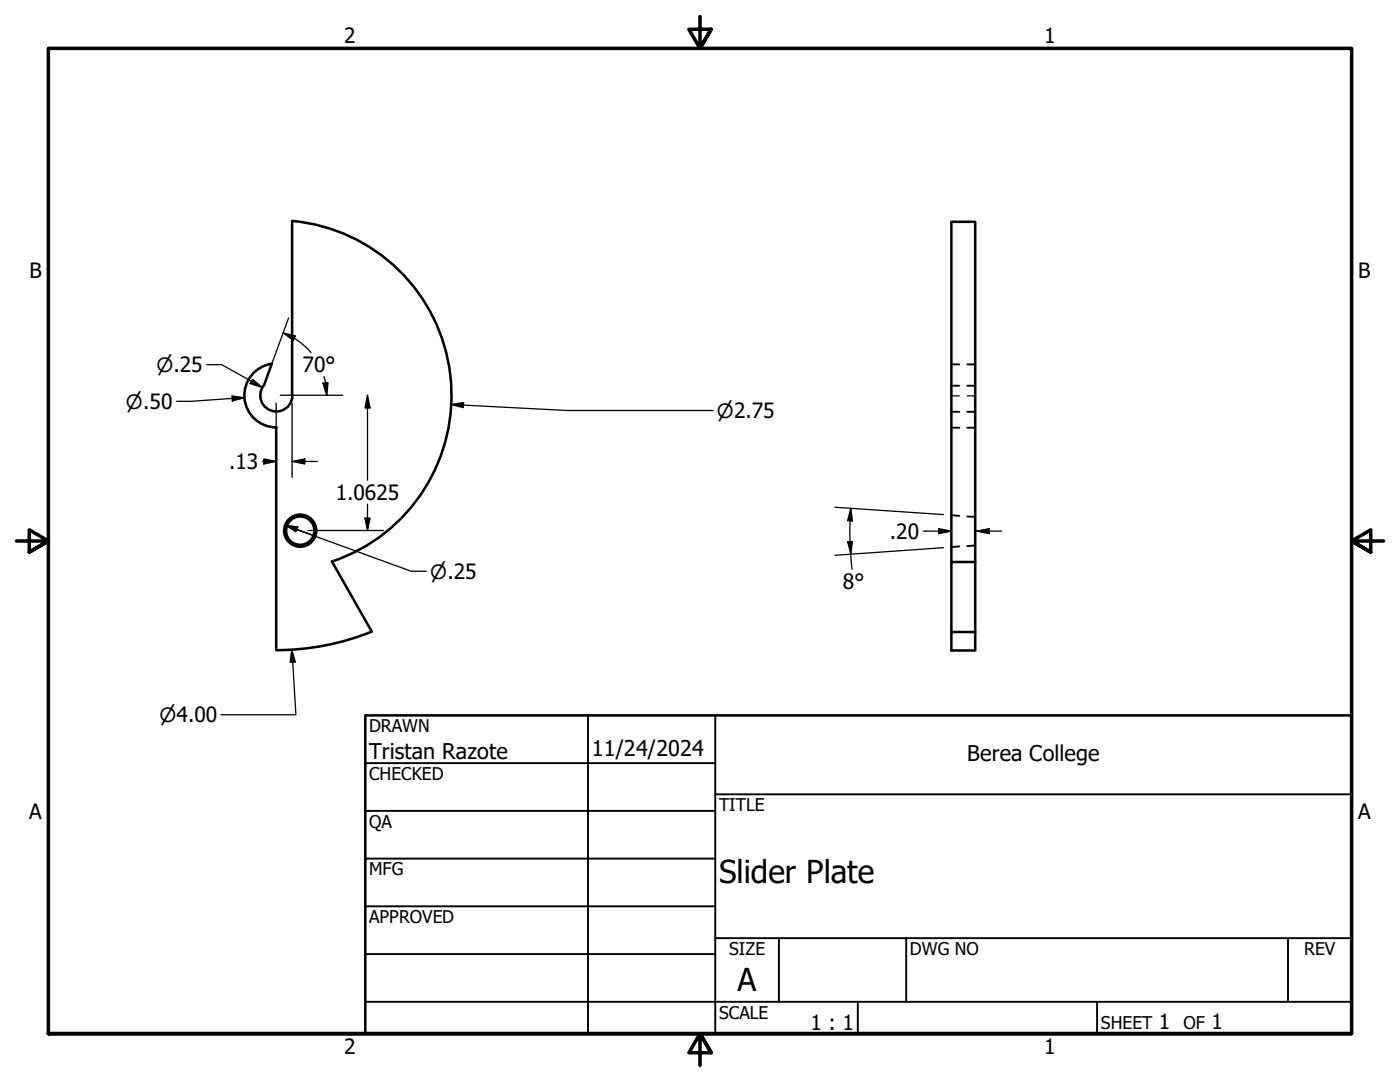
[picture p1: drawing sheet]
<svg xmlns="http://www.w3.org/2000/svg" width="279mm" height="216mm" viewBox="0 0 279 216" stroke-linecap="round" stroke-linejoin="round" font-family="sans-serif">
<!-- layer: Visible (ANSI) -->
<g fill="none" stroke="#000" stroke-width=".51">
<path d="M58.3 44.1v34.8M58.3 44.1a35 35 0 0 1 31.6 30.7 35 35 0 0 1-23.6 37.2M54.2 72.6l-1.5 4.2a3.2 3.2 0 0 0 1.4 5.1 3.2 3.2 0 0 0 4.3-3M54.3 72.6a6.4 6.4 0 0 0-5.5 6.7 6.4 6.4 0 0 0 6.3 6M55.1 85.2v44.5M66.2 112l8 14M189.9 112.1v-67.8h4.7v85.5h-4.7v-3.7h4.7M194.6 112.1h-4.7v14M74.2 126a50.8 50.8 0 0 1-19.1 3.7"/>
<circle cx="59.9" cy="105.9" r="2.83"/>
<circle cx="59.9" cy="105.9" r="3.2"/>
</g>
<!-- layer: Hidden (ANSI) -->
<path d="M189.9 77h1.6M189.9 72.7h1.6M193 77h1.6M193 72.7h1.6M189.9 85.3h1.6M189.9 82.2h1.6M193 85.3h1.6M193 82.2h1.6M189.9 102.8l1.6 .1M191.5 109l-1.6 .2M193 103.1h1.6M194.6 108.8l-1.6 .2" fill="none" stroke="#000" stroke-width=".38"/>
<!-- layer: Hidden Narrow (ANSI) -->
<path d="M189.9 79h1.6M193 79h1.6" fill="none" stroke="#000" stroke-width=".25"/>
<!-- layer: Border (ANSI) -->
<path d="M139.7 3.3v6.4l-2.2-3.9h4.4l-2.2 3.9 2.2-3.9M3.3 107.9h6.4l-3.9-2.2v4.5l3.9-2.3-3.9 2.3M276.1 107.9h-6.4l3.9-2.2v4.5l-3.9-2.3 3.9 2.3M9.7 206.2v-196.5h260v196.5h-260h260M141.9 210.1l-2.2-3.9 2.2 3.9h-4.4l2.2-3.9v6.4" fill="none" stroke="#000" stroke-width=".7"/>
<!-- layer: Title (ANSI) -->
<g fill="none" stroke="#000" stroke-width=".38">
<path d="M72.9 152.3h69.8M117.3 142.7v63.5M142.7 158.5h127M142.7 142.7v63.5M72.9 161.8h69.8M72.9 171.3h69.8M72.9 199.9h196.8M72.9 180.8h69.8M72.9 190.4h69.8M142.7 187.2h127M155.4 187.2v12.7M171.2 199.9v6.3"/>
<path d="M180.8 187.2v12.7M218.9 199.9v6.3M257 187.2v12.7"/>
</g>
<path d="M72.9 142.7h196.8v63.5h-196.8z" fill="none" stroke="#000" stroke-width=".51"/>
<!-- layer: Dimension (ANSI) -->
<g fill="none" stroke="#000" stroke-width=".25">
<path d="M41.3 72.8h3l8.1 4.5M46.3 79l2.5 .4-2.4 .6zM48.8 79.4l-10.6 .7h-3M50.4 75.7l2 1.6-2.5-.8zM55.9 78.9h12.5M56.5 66.4l2.4 .7-.4 .8zM56.5 66.4l2.2 1.1M57.6 63.4l-3.9 10.8M58.8 67.5l1.5 1.1 1.8 1.8M64.5 76.5l1-.2-.3 2.6zM64.7 75.1l.3 1.3 .2 2.5M73.3 78.9l.6 2.5h-1.1z"/>
<path d="M73.3 78.9v16.9M52.3 92.1h2.8M52.6 91.6l2.5 .5-2.5 .5zM55.1 80.5v14.7M58.3 92.1l2.5-.5v1zM58.3 92.1h5M58.3 80.5v14.7M90 80.7l2.5-.4v1zM90 80.7l23.3 1.2h29M56.9 104.8l2.5 .4-.3 .9zM56.9 104.8l2.3 .9M61.5 105.9h15"/>
<path d="M62.9 106.9l-3.7-1.2 22.8 8.3h3.1M72.8 103.4h1.1l-.6 2.5zM73.3 100.6v5.3M166.6 101.2l21.7 1.5M169.2 108.1h.9l-.3 2.5zM169.6 103.9v4.2M169.7 108.1l.1 2.5M169.8 110.6l.2 3M169.8 101.4l.3 2.5h-.9zM169.8 101.4l-.1 2.5M184.3 106h5.6M187.3 105.5l2.6 .5-2.6 .5z"/>
<path d="M188.3 109.3l-21.7 1.5M194.9 106l2.5-.5v1zM194.9 106h5M58.2 129.6l.7 2.5h-1zM58.2 129.6l.9 13h-15"/>
</g>
<g fill="#000">
<path d="M50.4 75.7l2 1.6-2.5-.8zM56.5 66.4l2.4 .7-.4 .8zM64.5 76.5l1-.2-.3 2.6zM46.3 79l2.5 .4-2.4 .6zM52.6 91.6l2.5 .5-2.5 .5zM58.3 92.1l2.5-.5v1zM73.3 78.9l.6 2.5h-1.1zM90 80.7l2.5-.4v1zM56.9 104.8l2.5 .4-.3 .9zM72.8 103.4h1.1l-.6 2.5zM169.2 108.1h.9l-.3 2.5zM169.8 101.4l.3 2.5h-.9z"/>
<path d="M187.3 105.5l2.6 .5-2.6 .5zM194.9 106l2.5-.5v1zM58.2 129.6l.7 2.5h-1z"/>
</g>
<g font-size="6.3">
<text x="143.5" y="176.3">Slider Plate</text>
<text x="147.2" y="197.7">A</text>
</g>
<g font-size="4.3">
<text x="73.7" y="151.4">Tristan Razote</text>
<text x="118.1" y="150.8">11/24/2024</text>
<text x="193" y="151.8">Berea College</text>
</g>
<g font-size="4.2">
<text x="68.7" y="8.6">2</text>
<text x="208.4" y="8.6">1</text>
<text x="5.9" y="55.5">B</text>
<text x="271.1" y="55.5">B</text>
<text x="60.4" y="74.2">70°</text>
<text x="45.7" y="93.6">.13</text>
<text x="67" y="99.8">1.0625</text>
<text x="177.6" y="107.5">.20</text>
<text x="168.2" y="117.5">8°</text>
<text x="5.8" y="163.4">A</text>
<text x="271" y="163.4">A</text>
<text x="161.7" y="205.5">1 : 1</text>
<text x="231.3" y="205.4">1</text>
<text x="241.8" y="205.4">1</text>
<text x="68.7" y="210.3">2</text>
<text x="208.4" y="210.3">1</text>
</g>
<g font-size="3.9">
<text x="31.2" y="74.2">⌀.25</text>
<text x="25.1" y="81.6">⌀.50</text>
<text x="143.1" y="83.4">⌀2.75</text>
<text x="85.9" y="115.4">⌀.25</text>
<text x="31.8" y="144.1">⌀4.00</text>
</g>
<g font-size="3.5">
<text x="73.7" y="146">DRAWN</text>
<text x="73.7" y="155.6">CHECKED</text>
<text x="143.5" y="161.8">TITLE</text>
<text x="73.7" y="165.2">QA</text>
<text x="73.7" y="174.7">MFG</text>
<text x="73.7" y="184.2">APPROVED</text>
<text x="145.5" y="190.6">SIZE</text>
<text x="181.6" y="190.6">DWG NO</text>
<text x="260.3" y="190.5">REV</text>
<text x="143.5" y="203.3">SCALE</text>
<text x="219.7" y="205.4">SHEET</text>
<text x="236.2" y="205.4">OF</text>
</g>
</svg>
